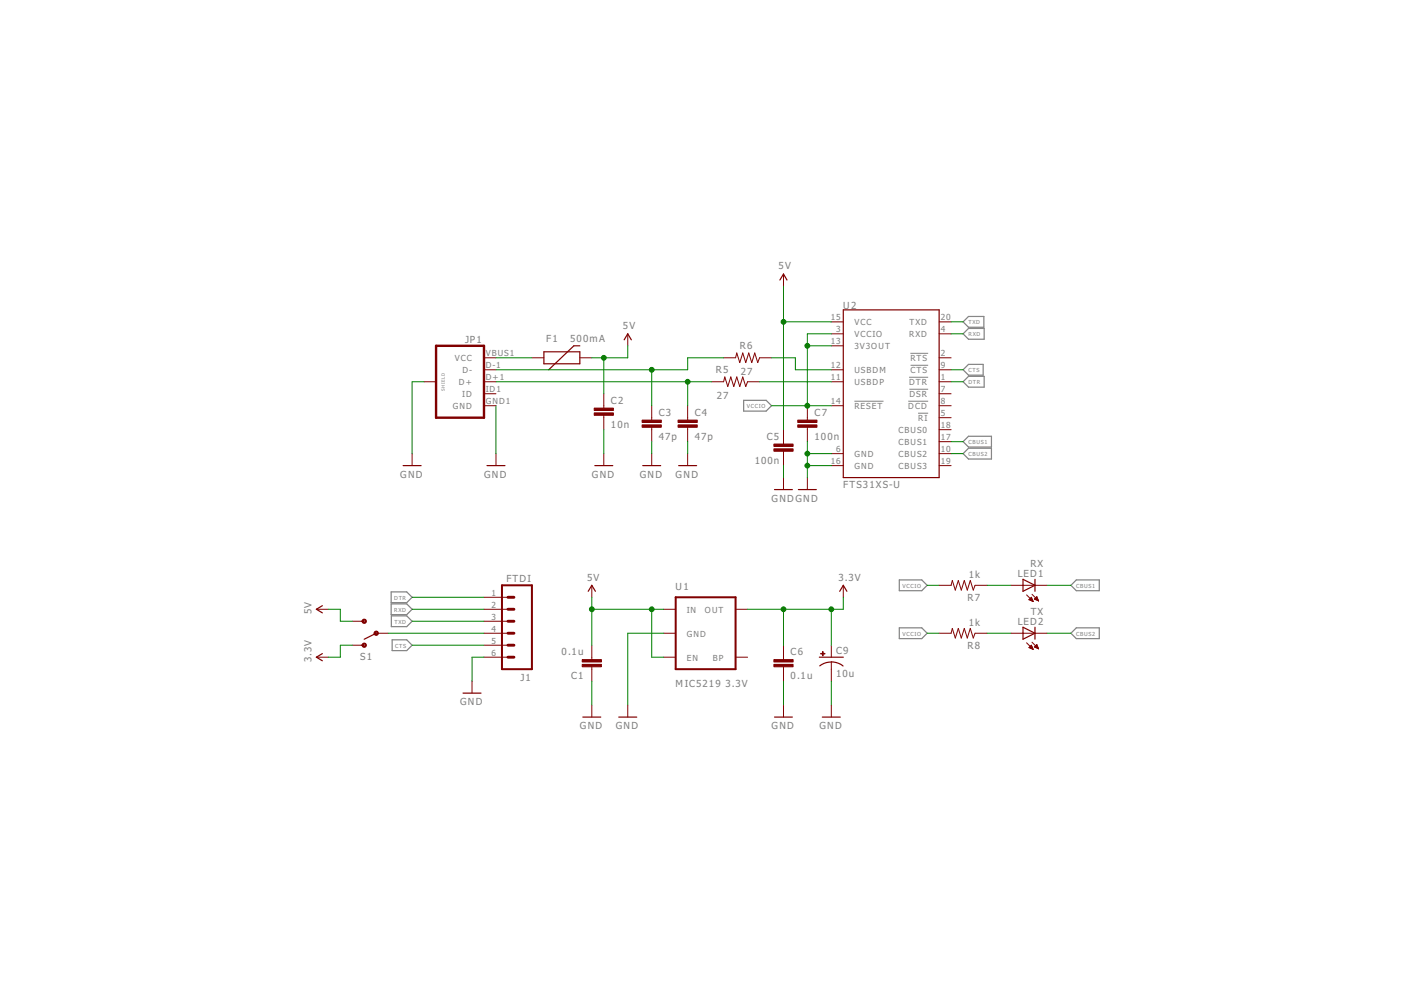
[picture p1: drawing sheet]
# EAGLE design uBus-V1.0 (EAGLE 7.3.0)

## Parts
C1  0.1u  CAP0603-CAP  [0603-CAP]
C2  10n  CAP0603-CAP  [0603-CAP]
C3  47p  CAP0603-CAP  [0603-CAP]
C4  47p  CAP0603-CAP  [0603-CAP]
C5  100n  CAP0603-CAP  [0603-CAP]
C6  0.1u  CAP0603-CAP  [0603-CAP]
C7  100n  CAP0603-CAP  [0603-CAP]
C9  10u  CPOL-USSMCP  [SMC_P]
F1  500mA  PTCSMD  [PTC-1206]
J1  FTDI  M06LONGPADS  [1X06_LONGPADS]
JP1  USB_MICROB_PLUGCONN-11752  [USB-B-MICRO-SMD_V03]
LED1  RX  LEDCHIP-LED0603  [CHIP-LED0603]
LED2  TX  LEDCHIP-LED0603  [CHIP-LED0603]
R5  27  RESISTOR0603-RES  [0603-RES]
R6  27  RESISTOR0603-RES  [0603-RES]
R7  1k  RESISTOR0603-RES  [0603-RES]
R8  1k  RESISTOR0603-RES  [0603-RES]
S1  SWITCH-SPDT-SMD-A  [SWITCH-SPST-SMD-A]
U1  MIC5219 3.3V  V_REG_MIC52193.3V  [SOT23-5]
U2  FTS31XS-U  FT231XS  [SSOP20_L]

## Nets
3.3V: C6.1 C9.+ S1.1(O) U1.5(OUT)
5V: C1.2 C2.1 C5.1 F1.2 S1.3(S) U1.1(IN) U1.3(EN) U2.15(VCC)
CBUS1: LED1.C U2.17(CBUS1)
CBUS2: LED2.C U2.10(CBUS2)
CTS: J1.5 U2.9(!CTS)
DTR: J1.1 U2.1(!DTR)
GND: C1.1 C2.2 C3.2 C4.2 C5.2 C6.2 C7.2 C9.- J1.6 JP1.GND1(GND) JP1.SHIELD1(SHIELD) JP1.SHIELD2(SHIELD) JP1.SHIELD3(SHIELD) U1.2(GND) U2.6(GND) U2.16(GND)
N$1: J1.4 S1.2(P)
N$3: LED2.A R8.1
N$4: LED1.A R7.1
N$7: R6.1 U2.12(USBDM)
N$8: R5.1 U2.11(USBDP)
N$9: C4.1 JP1.D+1(D+) R5.2
N$10: C3.1 JP1.D-1(D-) R6.2
N$11: F1.1 JP1.VBUS1(VCC)
RXD: J1.2 U2.4(RXD)
TXD: J1.3 U2.20(TXD)
VCCIO: C7.1 R7.2 R8.2 U2.3(VCCIO) U2.13(3V3OUT) U2.14(!RESET)
Unconnected: JP1.ID1(ID) U1.4(BP) U2.2(!RTS) U2.5(!RI) U2.7(!DSR) U2.8(!DCD) U2.18(CBUS0) U2.19(CBUS3)

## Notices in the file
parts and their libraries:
SparkFun-DigitalIC: Licensing: Creative Commons ShareAlike 4.0 International - https://creativecommons.org/licenses/by-sa/4.0
